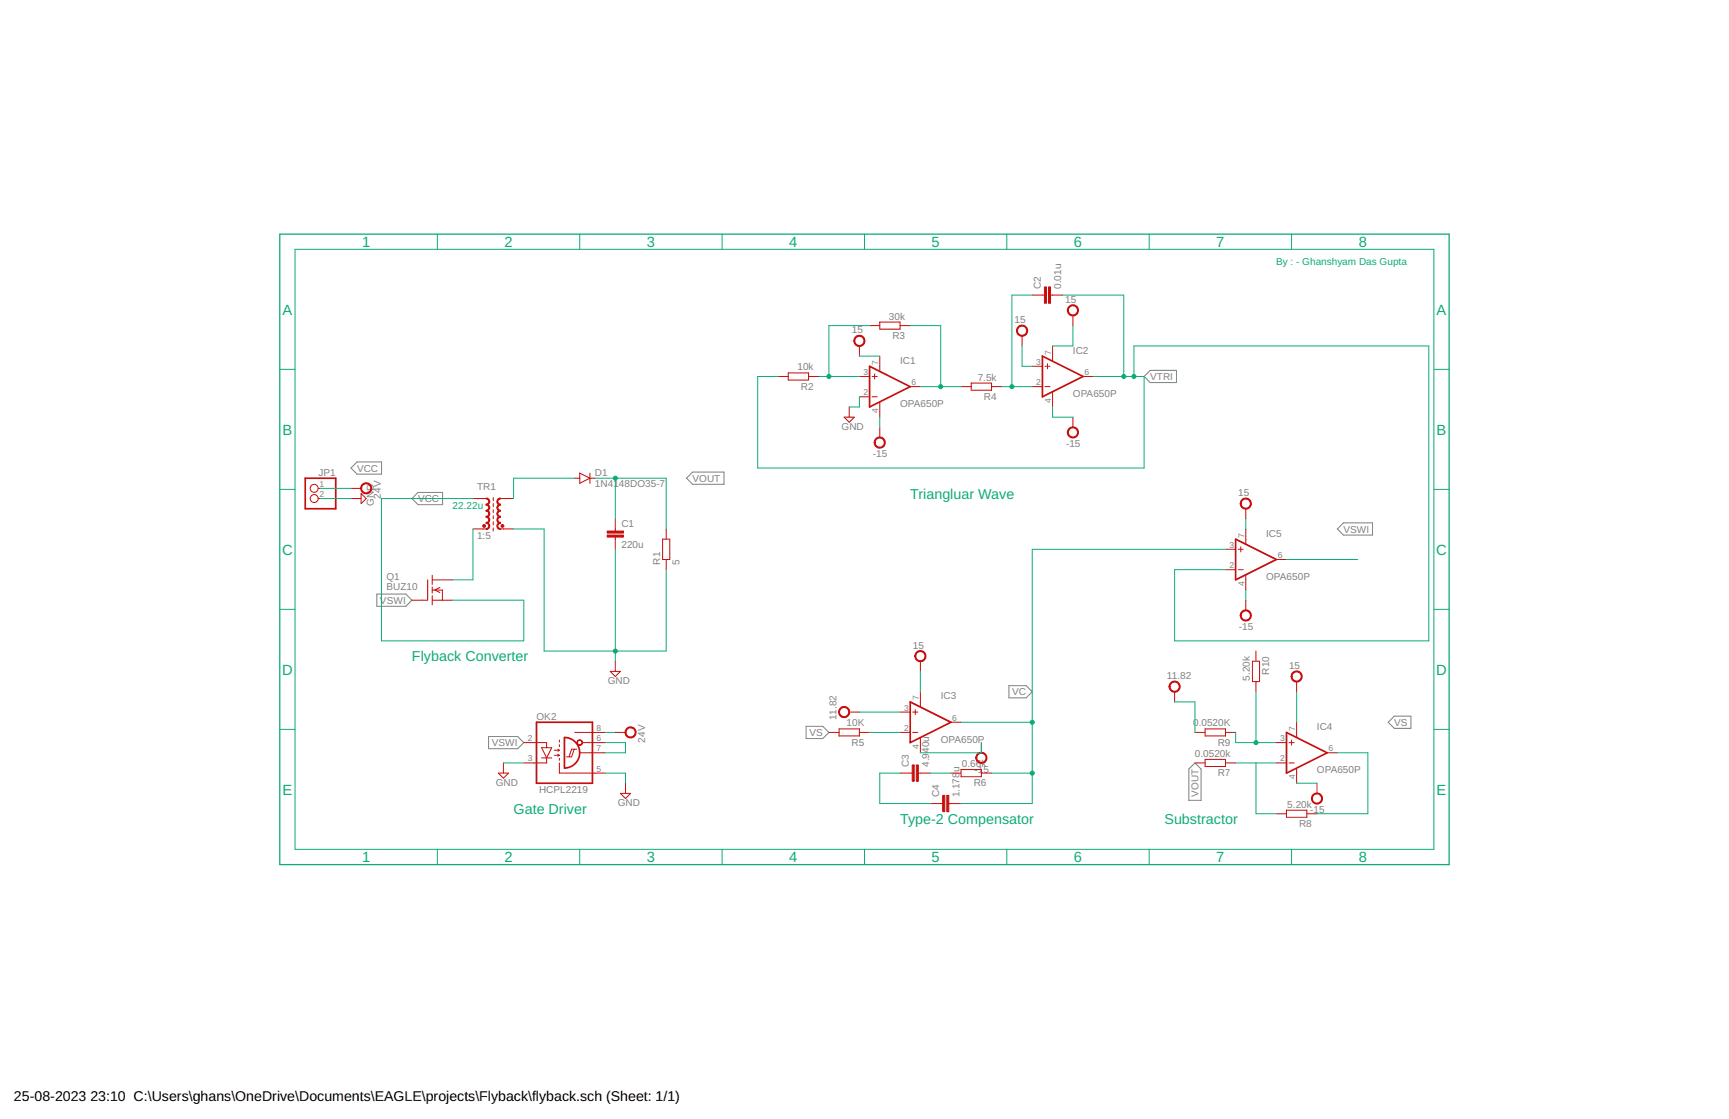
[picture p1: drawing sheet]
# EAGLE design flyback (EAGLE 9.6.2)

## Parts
C1  220u  C-EU050-050X075  [C050-050X075]
C2  0.01u  C-EU050-050X075  [C050-050X075]
C3  4.940u  C-EU050-050X075  [C050-050X075]
C4  1.178u  C-EU050-050X075  [C050-050X075]
D1  1N4148DO35-7  [DO35-7]
IC1  OPA650P  [DIL08]
IC2  OPA650P  [DIL08]
IC3  OPA650P  [DIL08]
IC4  OPA650P  [DIL08]
IC5  OPA650P  [DIL08]
JP1  PINHD-1X2  [1X02]
OK2  HCPL2219  [DIL08]
Q1  BUZ10  [TO220]
R1  5  R-EU_0414/15  [0414/15]
R2  10k  R-EU_0414/15  [0414/15]
R3  30k  R-EU_0414/15  [0414/15]
R4  7.5k  R-EU_0414/15  [0414/15]
R5  10K  R-EU_0414/15  [0414/15]
R6  0.66k  R-EU_0414/15  [0414/15]
R7  0.0520k  R-EU_0414/15  [0414/15]
R8  5.20k  R-EU_0414/15  [0414/15]
R9  0.0520K  R-EU_0414/15  [0414/15]
R10  5.20k  R-EU_0414/15  [0414/15]
TR1  1:5  SM-T4  [SM-T4]

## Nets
GND: C1.2 IC1.2(-IN) JP1.2 OK2.3(C) OK2.5(GND) R1.1 TR1.4(E2)
N$1: Q1.3(S) TR1.1(A1)
N$2: D1.A TR1.5(A2)
N$3: IC1.3(+IN) R2.1 R3.2
N$4: OK2.6(VE) OK2.7(VO)
N$5: Q1.2(D) TR1.2(E1)
N$6: IC1.6(OUT) R3.1 R4.2
N$7: IC3.2(-IN) R5.1
N$8: C3.2 R6.2
N$9: C2.1 IC2.2(-IN) R4.1
N$12: C3.1 C4.1
N$13: IC4.3(+IN) R9.1 R10.2
N$14: IC4.2(-IN) R7.1 R8.2
VC: C4.2 IC3.6(OUT) IC5.3(+IN) R6.1
VCC: IC1.4(V-) IC1.7(V+) IC2.3(+IN) IC2.4(V-) IC2.7(V+) IC3.3(+IN) IC3.4(V-) IC3.7(V+) IC4.4(V-) IC4.7(V+) IC5.4(V-) IC5.7(V+) JP1.1 OK2.8(VCC) R9.2 ; supply symbol labelled 24V, 15, -15, 11.82
VOUT: C1.1 D1.C R1.2
VS: IC4.6(OUT) R8.1
VSWI: IC5.6(OUT)
VTRI: C2.2 IC2.6(OUT) IC5.2(-IN) R2.2
Unconnected: OK2.2(A) Q1.1(G) R5.2 R7.2 R10.1

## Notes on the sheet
- By : - Ghanshyam Das Gupta
- Triangluar Wave
- 22.22u
- Flyback Converter
- Gate Driver
- Type-2 Compensator | Substractor
